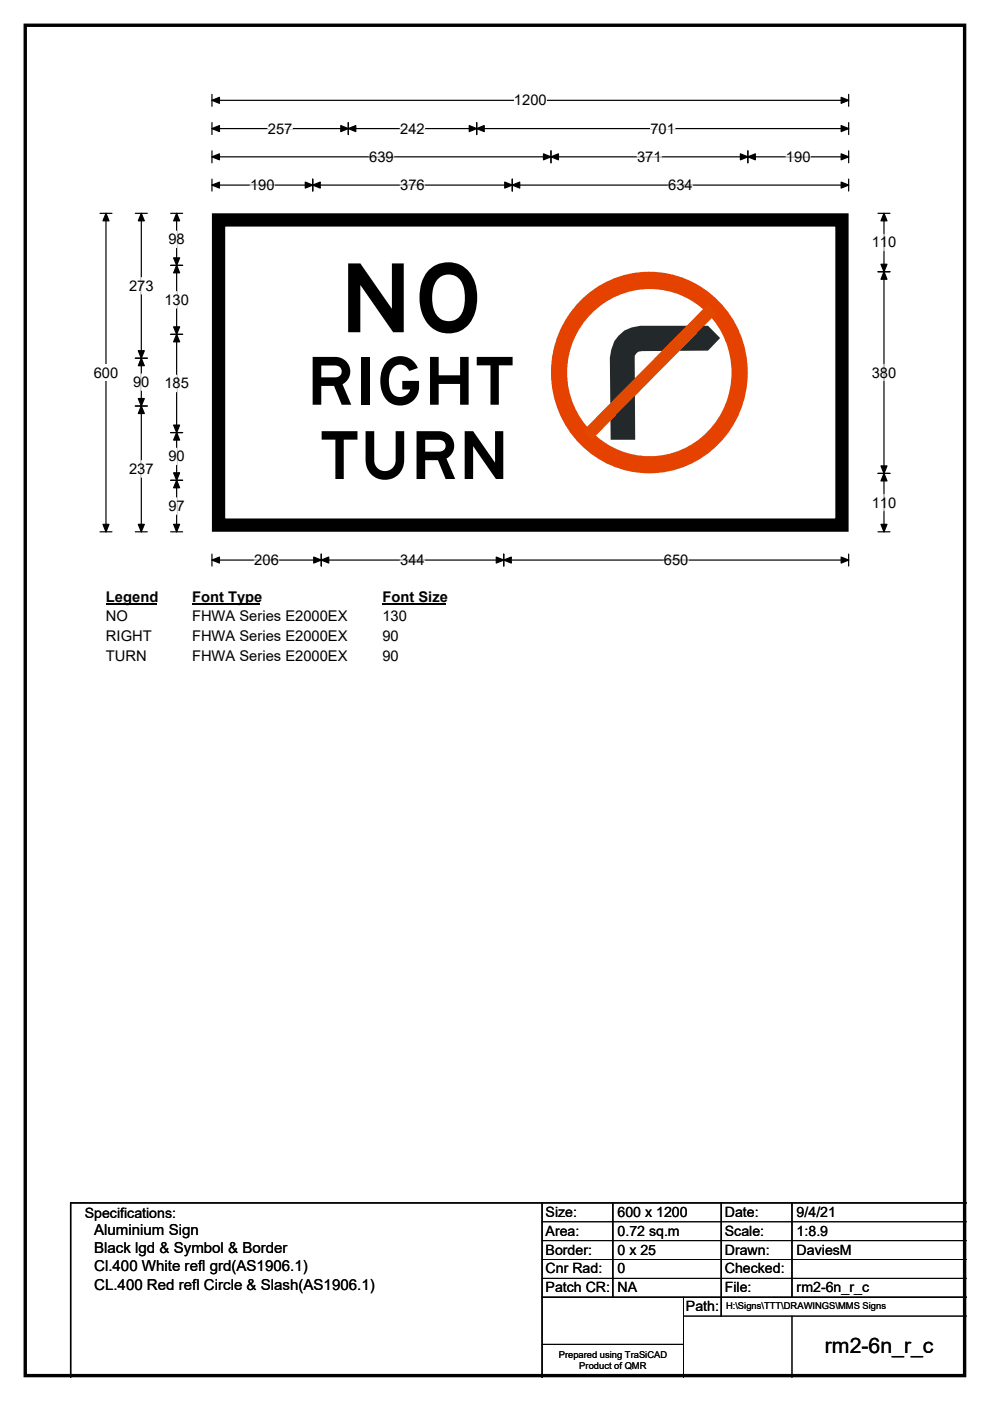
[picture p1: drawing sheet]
<svg xmlns="http://www.w3.org/2000/svg" width="210mm" height="297mm" viewBox="0 0 210 297" stroke-linecap="round" stroke-linejoin="round" font-family="sans-serif">
<path d="M5.4 5.4h199.2v286.3h-199.2z" fill="none" stroke="#000" stroke-width=".72"/>
<path d="M45 21.3h135M45 20v2.5M180 20v2.5" fill="none" stroke="#000" stroke-width=".25"/>
<path d="M45 21.3l1.5-.7v1.3zM178.4 20.6l1.6 .7-1.6 .6z" fill="#000" stroke="#000" stroke-width=".25"/>
<path d="M109 19.5h7v3.5h-7z" fill="#fff"/>
<g fill="none" stroke="#000" stroke-width=".25">
<path d="M45 27.3h135M45 26v2.5M45 32v2.5M45 38v2.5M45 33.3h135M45 39.2h135M66.3 38v2.5M73.9 26v2.5M101.1 26v2.5M108.6 38v2.5M116.9 32v2.5M158.6 32v2.5"/>
<path d="M180 26v2.5M180 38v2.5M180 32v2.5M21.2 45.2h2.5M22.5 45.2v67.6M21.2 112.8h2.5M45 117.5v2.5M45 118.7h135M68.1 117.5v2.5M106.8 117.5v2.5M180 117.5v2.5"/>
</g>
<g fill="#000" stroke="#000" stroke-width=".25">
<path d="M45 27.3l1.5-.7v1.3zM45 33.3l1.5-.7v1.3zM45 39.2l1.5-.6v1.3zM66.3 39.2l1.6-.6v1.3zM64.7 38.6l1.6 .6-1.6 .7zM73.9 27.3l1.6-.7v1.3zM72.3 26.6l1.6 .7-1.6 .6zM99.5 26.6l1.6 .7-1.6 .6zM101.1 27.3l1.6-.7v1.3zM107.1 38.6l1.5 .6-1.5 .7zM108.6 39.2l1.6-.6v1.3zM116.9 33.3l1.5-.7v1.3z"/>
<path d="M115.3 32.6l1.6 .7-1.6 .6zM157 32.6l1.6 .7-1.6 .6zM158.6 33.3l1.6-.7v1.3zM178.4 26.6l1.6 .7-1.6 .6zM178.4 32.6l1.6 .7-1.6 .6zM178.4 38.6l1.6 .6-1.6 .7zM22.5 45.2l.6 1.6h-1.3zM21.8 111.2h1.3l-.6 1.6zM45 118.7l1.5-.6v1.3zM68.1 118.7l1.6-.6v1.3zM66.5 118.1l1.6 .6-1.6 .7zM105.3 118.1l1.5 .6-1.5 .7z"/>
<path d="M106.8 118.7l1.6-.6v1.3zM178.4 118.1l1.6 .6-1.6 .7z"/>
</g>
<path d="M53 39.2h5.3M56.8 27.3h5.2M78.3 33.3h5.2M84.9 27.3h5.2M84.9 39.2h5.2M135.1 33.3h5.2M138 27.3h5.2M141.7 39.2h5.2M166.7 33.3h5.2M53.9 118.7h5.2M84.9 118.7h5.2M140.8 118.7h5.2" fill="none" stroke="#fff" stroke-width=".25"/>
<path d="M19.9 77.3h5.2v3.5h-5.2z" fill="#fff"/>
<g fill="none" stroke="#000" stroke-width=".25">
<path d="M28.7 45.2h2.5M30 45.2v67.6M36.2 45.2h2.5M36.2 56.3h2.5M37.5 45.2v67.6M186.2 45.2h2.6M186.2 57.6h2.6M187.5 45.2v67.6M28.7 75.9h2.5M36.2 70.9h2.5M28.7 86.1h2.5M36.2 91.7h2.5"/>
<path d="M28.7 112.8h2.5M36.2 112.8h2.5M36.2 101.8h2.5M186.2 112.8h2.6M186.2 100.4h2.6"/>
</g>
<g fill="#000" stroke="#000" stroke-width=".25">
<path d="M30 45.2l.6 1.6h-1.3zM37.5 56.3l.6 1.5h-1.3zM37.5 45.2l.6 1.6h-1.3zM36.8 54.7h1.3l-.6 1.6zM187.5 57.6l.6 1.6h-1.2zM187.5 45.2l.6 1.6h-1.2zM186.9 56h1.2l-.6 1.6zM30 75.9l.6 1.6h-1.3zM29.3 74.4h1.3l-.6 1.5zM36.8 69.3h1.3l-.6 1.6zM37.5 70.9l.6 1.6h-1.3zM29.3 84.5h1.3l-.6 1.6z"/>
<path d="M30 86.1l.6 1.6h-1.3zM36.8 90.1h1.3l-.6 1.6zM37.5 91.7l.6 1.6h-1.3zM29.3 111.2h1.3l-.6 1.6zM36.8 100.2h1.3l-.6 1.6zM37.5 101.8l.6 1.6h-1.3zM36.8 111.2h1.3l-.6 1.6zM186.9 98.8h1.2l-.6 1.6zM187.5 100.4l.6 1.6h-1.2zM186.9 111.2h1.2l-.6 1.6z"/>
</g>
<path d="M30 58.8v3.5M37.5 49v3.5M187.5 49.7v3.5M30 79.3v3.5M37.5 61.8v3.5M37.5 79.5v3.6M187.5 77.3v3.4M30 97.7v3.5M37.5 95v3.5M37.5 105.5v3.6M187.5 104.8v3.5" fill="none" stroke="#fff" stroke-width=".25"/>
<path d="M22.5 124.7h10.7v3.5h-10.7z" fill="#fff"/>
<path d="M22.5 128h10.7" fill="none" stroke="#000" stroke-width=".32"/>
<path d="M40.7 124.7h14.4v3.5h-14.4z" fill="#fff"/>
<path d="M40.7 128h14.4" fill="none" stroke="#000" stroke-width=".32"/>
<path d="M81.1 124.7h13.5v3.5h-13.5z" fill="#fff"/>
<path d="M81.1 128h13.5" fill="none" stroke="#000" stroke-width=".32"/>
<g fill="#fff">
<path d="M22.5 128.9h4.6v3.5h-4.6z"/>
<path d="M40.7 128.9h32.9v3.5h-32.9z"/>
<path d="M81.1 128.9h5.2v3.5h-5.2z"/>
<path d="M22.5 133.1h9.7v3.5h-9.7z"/>
<path d="M40.7 133.1h32.9v3.5h-32.9z"/>
<path d="M81.1 133.1h3.5v3.5h-3.5z"/>
<path d="M22.5 137.3h8.6v3.5h-8.6z"/>
<path d="M40.7 137.3h32.9v3.5h-32.9z"/>
<path d="M81.1 137.3h3.5v3.5h-3.5z"/>
<path d="M45 45.3h135v67.4h-135z"/>
</g>
<path d="M45 45.2h135v67.5h-135z" fill="none" stroke="#fff" stroke-width=".21"/>
<path d="M46.4 46.6h132.2v64.7h-132.2z" fill="none" stroke="#000" stroke-width="2.8"/>
<path d="M123.6 63.3a20.8 20.8 0 0 1 34.7 12 21 21 0 0 1-8.2 20.9 21 21 0 0 1-22.4 1.5 21.7 21.7 0 0 1-4.1-34.4z" fill-rule="evenodd" fill="#e54200"/>
<path d="M126 65.9a17.4 17.4 0 0 1 19.7-2.7 17.4 17.4 0 0 1 9.4 17.5 17.4 17.4 0 0 1-15.7 16 17.4 17.4 0 0 1-18.4-12.7 17.7 17.7 0 0 1 5-18.1z" fill-rule="evenodd" fill="#fff"/>
<path d="M131.2 71.2l1.2-1.1 1.6-.7 1.8-.3h14.4l2.5 2.6-2.5 2.6-14.1 .1a1.43 1.43 0 0 0-1.5 1.7l.1 17.1h-5.2l-.2-17.3 .3-1.8 .7-1.8z" fill-rule="evenodd" fill="#23282b"/>
<path d="M150.1 64.6l1.9 1.9-26.5 26.7-1.8-1.8z" fill="#e14801"/>
<path d="M115 255v37M130 255v20M153 255v24M168 255v20M205 255h-190v37M115 275h90" fill="none" stroke="#000" stroke-width=".3"/>
<path d="M115 259h90M115 263h90M115 267h90M115 271h90M145 279h60M145 275v17M168 279v13M115 285h30" fill="none" stroke="#000" stroke-width=".21"/>
<text font-size="20.3" x="72" y="70.4">NO</text>
<g font-size="14.1">
<text x="65" y="85.8">RIGHT</text>
<text x="67.8" y="101.6">TURN</text>
</g>
<text font-size="4.5" x="175" y="286.9">rm2-6n_r_c</text>
<g font-size="3.2">
<text x="20" y="261.9">Aluminium Sign</text>
<text x="20" y="265.7">Black lgd &amp; Symbol &amp; Border</text>
<text x="20" y="269.6">Cl.400 White refl grd(AS1906.1)</text>
<text x="20" y="273.4">CL.400 Red refl Circle &amp; Slash(AS1906.1)</text>
</g>
<g font-size="3.1">
<text x="109" y="22.3">1200</text>
<text x="56.8" y="28.3">257</text>
<text x="84.9" y="28.3">242</text>
<text x="138" y="28.3">701</text>
<text x="78.3" y="34.3">639</text>
<text x="135.1" y="34.3">371</text>
<text x="166.7" y="34.3">190</text>
<text x="53" y="40.3">190</text>
<text x="84.9" y="40.3">376</text>
<text x="141.7" y="40.3">634</text>
<text x="35.7" y="51.8">98</text>
<text x="184.9" y="52.5">110</text>
<text x="27.4" y="61.6">273</text>
<text x="34.9" y="64.6">130</text>
<text x="19.9" y="80.1">600</text>
<text x="28.2" y="82.1">90</text>
<text x="34.9" y="82.3">185</text>
<text x="184.9" y="80.1">380</text>
<text x="27.4" y="100.5">237</text>
<text x="35.7" y="97.8">90</text>
<text x="184.9" y="107.6">110</text>
<text x="35.7" y="108.3">97</text>
<text x="53.9" y="119.8">206</text>
<text x="84.9" y="119.8">344</text>
<text x="140.8" y="119.8">650</text>
<text x="22.5" y="127.6">Legend</text>
<text x="22.5" y="131.7">NO</text>
<text x="40.7" y="127.6">Font Type</text>
<text x="40.7" y="131.7">FHWA Series E2000EX</text>
<text x="81.1" y="127.6">Font Size</text>
<text x="81.1" y="131.7">130</text>
<text x="22.5" y="135.9">RIGHT</text>
<text x="40.7" y="135.9">FHWA Series E2000EX</text>
<text x="81.1" y="135.9">90</text>
<text x="22.5" y="140.1">TURN</text>
<text x="40.7" y="140.1">FHWA Series E2000EX</text>
<text x="81.1" y="140.1">90</text>
</g>
<g font-size="3">
<text x="115.7" y="258">Size:</text>
<text x="131" y="258">600 x 1200</text>
<text x="153.7" y="258">Date:</text>
<text x="169" y="258">9/4/21</text>
<text x="18" y="258.2">Specifications:</text>
<text x="115.7" y="262">Area:</text>
<text x="131" y="262">0.72 sq.m</text>
<text x="153.7" y="262">Scale:</text>
<text x="169" y="262">1:8.9</text>
<text x="115.7" y="266">Border:</text>
<text x="115.7" y="270">Cnr Rad:</text>
<text x="131" y="266">0 x 25</text>
<text x="131" y="270">0</text>
<text x="153.7" y="266">Drawn:</text>
<text x="153.7" y="270">Checked:</text>
<text x="169" y="266">DaviesM</text>
<text x="115.7" y="274">Patch CR:</text>
<text x="131" y="274">NA</text>
<text x="153.7" y="274">File:</text>
<text x="169" y="274">rm2-6n_r_c</text>
<text x="145.5" y="278">Path:</text>
</g>
<g font-size="2">
<text x="154" y="277.6">H:\Signs\TTT\DRAWINGS\MMS Signs</text>
<text x="118.5" y="287.8">Prepared using TraSiCAD</text>
<text x="122.9" y="290.2">Product of QMR</text>
</g>
</svg>
